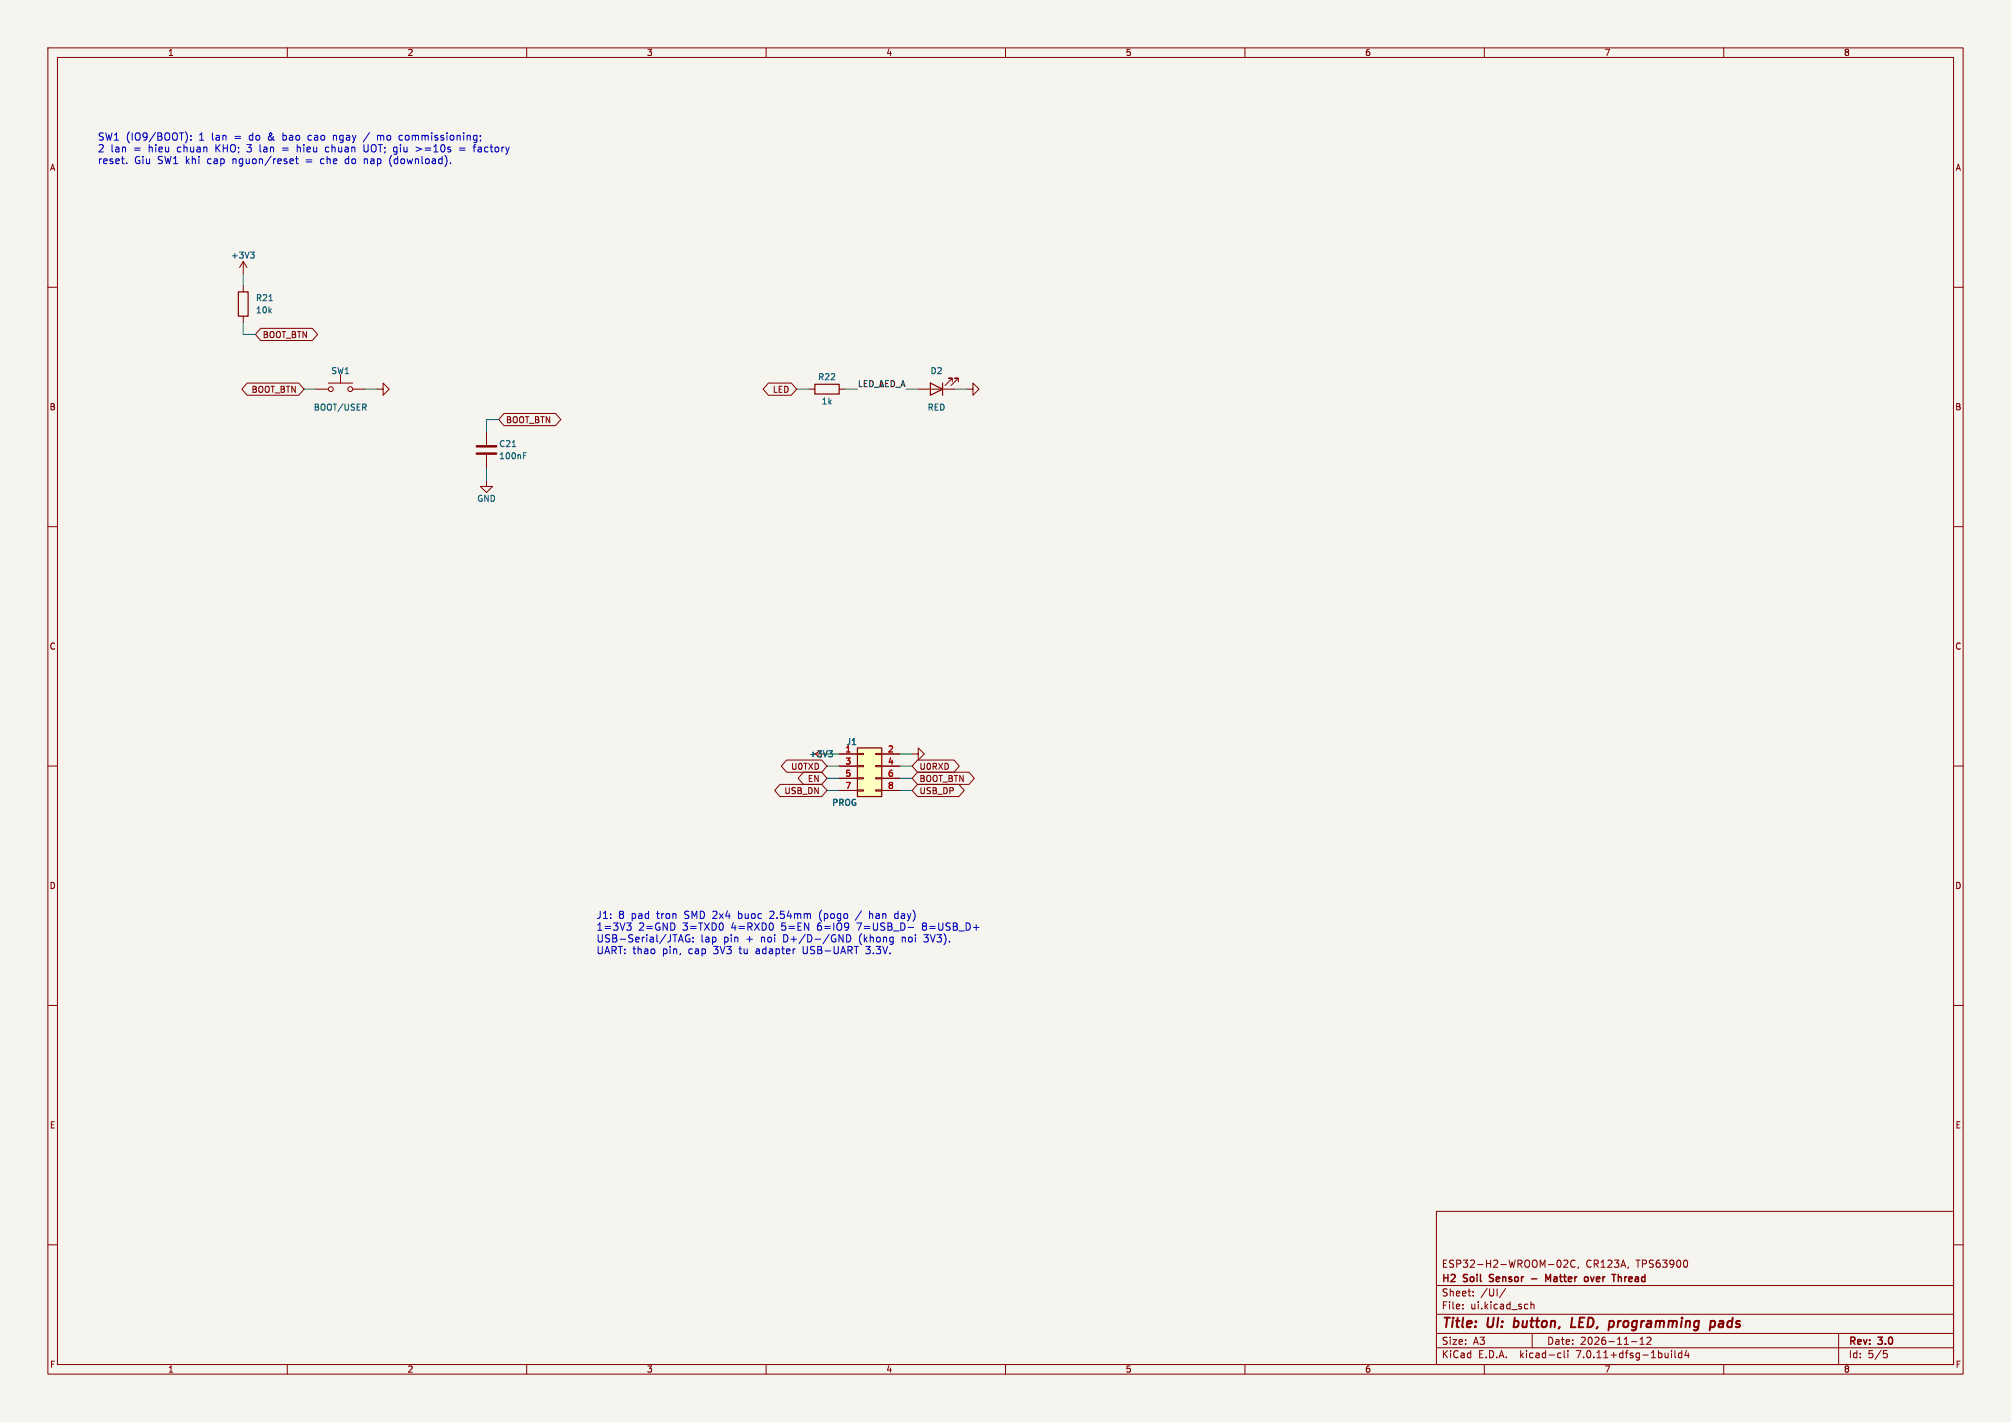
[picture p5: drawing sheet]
(kicad_sch
 (version 20230121)
 (generator eeschema)
 (paper "A3")
 (title_block
  (title "UI: button, LED, programming pads")
  (date "2026-11-12")
  (rev "3.0")
  (company "H2 Soil Sensor - Matter over Thread")
  (comment 1 "ESP32-H2-WROOM-02C, CR123A, TPS63900"))
 (lib_symbols
  (symbol "Connector_Generic:Conn_02x04_Odd_Even"
   (pin_names (offset 1.016) hide) (in_bom yes) (on_board yes)
   (property "Reference" "J" (at 1.27 5.08 0) (effects (font (size 1.27 1.27))))
   (property "Value" "Conn_02x04_Odd_Even" (at 1.27 -7.62 0) (effects (font (size 1.27 1.27))))
   (property "Footprint" "" (at 0 0 0) (effects (font (size 1.27 1.27)) hide))
   (property "Datasheet" "~" (at 0 0 0) (effects (font (size 1.27 1.27)) hide))
   (symbol "Conn_02x04_Odd_Even_1_1"
    (rectangle (start -1.27 -4.953) (end 0 -5.207) (stroke (width 0.1524) (type default)) (fill (type none)))
    (rectangle (start -1.27 -2.413) (end 0 -2.667) (stroke (width 0.1524) (type default)) (fill (type none)))
    (rectangle (start -1.27 0.127) (end 0 -0.127) (stroke (width 0.1524) (type default)) (fill (type none)))
    (rectangle (start -1.27 2.667) (end 0 2.413) (stroke (width 0.1524) (type default)) (fill (type none)))
    (rectangle (start -1.27 3.81) (end 3.81 -6.35) (stroke (width 0.254) (type default)) (fill (type background)))
    (rectangle (start 3.81 -4.953) (end 2.54 -5.207) (stroke (width 0.1524) (type default)) (fill (type none)))
    (rectangle (start 3.81 -2.413) (end 2.54 -2.667) (stroke (width 0.1524) (type default)) (fill (type none)))
    (rectangle (start 3.81 0.127) (end 2.54 -0.127) (stroke (width 0.1524) (type default)) (fill (type none)))
    (rectangle (start 3.81 2.667) (end 2.54 2.413) (stroke (width 0.1524) (type default)) (fill (type none)))
    (pin passive line (at -5.08 2.54 0) (length 3.81) (name "Pin_1" (effects (font (size 1.27 1.27)))) (number "1" (effects (font (size 1.27 1.27)))))
    (pin passive line (at 7.62 2.54 180) (length 3.81) (name "Pin_2" (effects (font (size 1.27 1.27)))) (number "2" (effects (font (size 1.27 1.27)))))
    (pin passive line (at -5.08 0 0) (length 3.81) (name "Pin_3" (effects (font (size 1.27 1.27)))) (number "3" (effects (font (size 1.27 1.27)))))
    (pin passive line (at 7.62 0 180) (length 3.81) (name "Pin_4" (effects (font (size 1.27 1.27)))) (number "4" (effects (font (size 1.27 1.27)))))
    (pin passive line (at -5.08 -2.54 0) (length 3.81) (name "Pin_5" (effects (font (size 1.27 1.27)))) (number "5" (effects (font (size 1.27 1.27)))))
    (pin passive line (at 7.62 -2.54 180) (length 3.81) (name "Pin_6" (effects (font (size 1.27 1.27)))) (number "6" (effects (font (size 1.27 1.27)))))
    (pin passive line (at -5.08 -5.08 0) (length 3.81) (name "Pin_7" (effects (font (size 1.27 1.27)))) (number "7" (effects (font (size 1.27 1.27)))))
    (pin passive line (at 7.62 -5.08 180) (length 3.81) (name "Pin_8" (effects (font (size 1.27 1.27)))) (number "8" (effects (font (size 1.27 1.27)))))))
  (symbol "Device:C"
   (pin_numbers hide)
   (pin_names (offset 0.254)) (in_bom yes) (on_board yes)
   (property "Reference" "C" (at 0.635 2.54 0) (effects (font (size 1.27 1.27)) (justify left)))
   (property "Value" "C" (at 0.635 -2.54 0) (effects (font (size 1.27 1.27)) (justify left)))
   (property "Footprint" "" (at 0.9652 -3.81 0) (effects (font (size 1.27 1.27)) hide))
   (property "Datasheet" "~" (at 0 0 0) (effects (font (size 1.27 1.27)) hide))
   (symbol "C_0_1"
    (polyline (pts (xy -2.032 -0.762) (xy 2.032 -0.762)) (stroke (width 0.508) (type default)) (fill (type none)))
    (polyline (pts (xy -2.032 0.762) (xy 2.032 0.762)) (stroke (width 0.508) (type default)) (fill (type none))))
   (symbol "C_1_1"
    (pin passive line (at 0 3.81 270) (length 2.794) (name "~" (effects (font (size 1.27 1.27)))) (number "1" (effects (font (size 1.27 1.27)))))
    (pin passive line (at 0 -3.81 90) (length 2.794) (name "~" (effects (font (size 1.27 1.27)))) (number "2" (effects (font (size 1.27 1.27)))))))
  (symbol "Device:LED"
   (pin_numbers hide)
   (pin_names (offset 1.016) hide) (in_bom yes) (on_board yes)
   (property "Reference" "D" (at 0 2.54 0) (effects (font (size 1.27 1.27))))
   (property "Value" "LED" (at 0 -2.54 0) (effects (font (size 1.27 1.27))))
   (property "Footprint" "" (at 0 0 0) (effects (font (size 1.27 1.27)) hide))
   (property "Datasheet" "~" (at 0 0 0) (effects (font (size 1.27 1.27)) hide))
   (symbol "LED_0_1"
    (polyline (pts (xy -1.27 -1.27) (xy -1.27 1.27)) (stroke (width 0.254) (type default)) (fill (type none)))
    (polyline (pts (xy -1.27 0) (xy 1.27 0)) (stroke (width 0) (type default)) (fill (type none)))
    (polyline (pts (xy 1.27 -1.27) (xy 1.27 1.27) (xy -1.27 0) (xy 1.27 -1.27)) (stroke (width 0.254) (type default)) (fill (type none)))
    (polyline (pts (xy -3.048 -0.762) (xy -4.572 -2.286) (xy -3.81 -2.286) (xy -4.572 -2.286) (xy -4.572 -1.524)) (stroke (width 0) (type default)) (fill (type none)))
    (polyline (pts (xy -1.778 -0.762) (xy -3.302 -2.286) (xy -2.54 -2.286) (xy -3.302 -2.286) (xy -3.302 -1.524)) (stroke (width 0) (type default)) (fill (type none))))
   (symbol "LED_1_1"
    (pin passive line (at -3.81 0 0) (length 2.54) (name "K" (effects (font (size 1.27 1.27)))) (number "1" (effects (font (size 1.27 1.27)))))
    (pin passive line (at 3.81 0 180) (length 2.54) (name "A" (effects (font (size 1.27 1.27)))) (number "2" (effects (font (size 1.27 1.27)))))))
  (symbol "Device:R"
   (pin_numbers hide)
   (pin_names (offset 0)) (in_bom yes) (on_board yes)
   (property "Reference" "R" (at 2.032 0 90) (effects (font (size 1.27 1.27))))
   (property "Value" "R" (at 0 0 90) (effects (font (size 1.27 1.27))))
   (property "Footprint" "" (at -1.778 0 90) (effects (font (size 1.27 1.27)) hide))
   (property "Datasheet" "~" (at 0 0 0) (effects (font (size 1.27 1.27)) hide))
   (symbol "R_0_1"
    (rectangle (start -1.016 -2.54) (end 1.016 2.54) (stroke (width 0.254) (type default)) (fill (type none))))
   (symbol "R_1_1"
    (pin passive line (at 0 3.81 270) (length 1.27) (name "~" (effects (font (size 1.27 1.27)))) (number "1" (effects (font (size 1.27 1.27)))))
    (pin passive line (at 0 -3.81 90) (length 1.27) (name "~" (effects (font (size 1.27 1.27)))) (number "2" (effects (font (size 1.27 1.27)))))))
  (symbol "Switch:SW_Push"
   (pin_numbers hide)
   (pin_names (offset 1.016) hide) (in_bom yes) (on_board yes)
   (property "Reference" "SW" (at 1.27 2.54 0) (effects (font (size 1.27 1.27)) (justify left)))
   (property "Value" "SW_Push" (at 0 -1.524 0) (effects (font (size 1.27 1.27))))
   (property "Footprint" "" (at 0 5.08 0) (effects (font (size 1.27 1.27)) hide))
   (property "Datasheet" "~" (at 0 5.08 0) (effects (font (size 1.27 1.27)) hide))
   (symbol "SW_Push_0_1"
    (circle (center -2.032 0) (radius 0.508) (stroke (width 0) (type default)) (fill (type none)))
    (polyline (pts (xy 0 1.27) (xy 0 3.048)) (stroke (width 0) (type default)) (fill (type none)))
    (polyline (pts (xy 2.54 1.27) (xy -2.54 1.27)) (stroke (width 0) (type default)) (fill (type none)))
    (circle (center 2.032 0) (radius 0.508) (stroke (width 0) (type default)) (fill (type none)))
    (pin passive line (at -5.08 0 0) (length 2.54) (name "1" (effects (font (size 1.27 1.27)))) (number "1" (effects (font (size 1.27 1.27)))))
    (pin passive line (at 5.08 0 180) (length 2.54) (name "2" (effects (font (size 1.27 1.27)))) (number "2" (effects (font (size 1.27 1.27)))))))
  (symbol "power:+3V3"
   (power)
   (pin_names (offset 0)) (in_bom yes) (on_board yes)
   (property "Reference" "#PWR" (at 0 -3.81 0) (effects (font (size 1.27 1.27)) hide))
   (property "Value" "+3V3" (at 0 3.556 0) (effects (font (size 1.27 1.27))))
   (property "Footprint" "" (at 0 0 0) (effects (font (size 1.27 1.27)) hide))
   (property "Datasheet" "" (at 0 0 0) (effects (font (size 1.27 1.27)) hide))
   (symbol "+3V3_0_1"
    (polyline (pts (xy -0.762 1.27) (xy 0 2.54)) (stroke (width 0) (type default)) (fill (type none)))
    (polyline (pts (xy 0 0) (xy 0 2.54)) (stroke (width 0) (type default)) (fill (type none)))
    (polyline (pts (xy 0 2.54) (xy 0.762 1.27)) (stroke (width 0) (type default)) (fill (type none))))
   (symbol "+3V3_1_1"
    (pin power_in line (at 0 0 90) (length 0)
    hide (name "+3V3" (effects (font (size 1.27 1.27)))) (number "1" (effects (font (size 1.27 1.27)))))))
  (symbol "power:GND"
   (power)
   (pin_names (offset 0)) (in_bom yes) (on_board yes)
   (property "Reference" "#PWR" (at 0 -6.35 0) (effects (font (size 1.27 1.27)) hide))
   (property "Value" "GND" (at 0 -3.81 0) (effects (font (size 1.27 1.27))))
   (property "Footprint" "" (at 0 0 0) (effects (font (size 1.27 1.27)) hide))
   (property "Datasheet" "" (at 0 0 0) (effects (font (size 1.27 1.27)) hide))
   (symbol "GND_0_1"
    (polyline (pts (xy 0 0) (xy 0 -1.27) (xy 1.27 -1.27) (xy 0 -2.54) (xy -1.27 -1.27) (xy 0 -1.27)) (stroke (width 0) (type default)) (fill (type none))))
   (symbol "GND_1_1"
    (pin power_in line (at 0 0 270) (length 0)
    hide (name "GND" (effects (font (size 1.27 1.27)))) (number "1" (effects (font (size 1.27 1.27))))))))
 (symbol
  (lib_id "Switch:SW_Push") (at 71.12 81.28 0) (unit 1) (in_bom yes) (on_board yes) (dnp no)
  (property "Reference" "SW1" (at 71.12 77.47 0) (effects (font (size 1.27 1.27))))
  (property "Value" "BOOT/USER" (at 71.12 85.09 0) (effects (font (size 1.27 1.27))))
  (property "Footprint" "Button_Switch_SMD:SW_Push_1P1T_XKB_TS-1187A" (at 71.12 81.28 0) (effects (font (size 1.27 1.27)) hide))
  (property "Datasheet" "" (at 71.12 81.28 0) (effects (font (size 1.27 1.27)) hide))
  (property "LCSC" "C318884" (at 71.12 81.28 0) (effects (font (size 1.27 1.27)) hide))
  (property "MPN" "TS-1187A-B-A-B" (at 71.12 81.28 0) (effects (font (size 1.27 1.27)) hide))
  (property "Manufacturer" "XKB" (at 71.12 81.28 0) (effects (font (size 1.27 1.27)) hide))
  (property "Note" "IO9: nhan=commissioning/do ngay, 2 lan=hieu chuan kho, 3 lan=uot, giu 10s=factory reset" (at 71.12 81.28 0) (effects (font (size 1.27 1.27)) hide)) (pin "1") (pin "2"))
 (wire (pts (xy 66.04 81.28) (xy 63.5 81.28)) (stroke (width 0) (type default)))
 (global_label "BOOT_BTN"
  (shape bidirectional) (at 63.5 81.28 180) (fields_autoplaced) (effects (font (size 1.27 1.27)) (justify right))
  (property "Intersheetrefs" "${INTERSHEET_REFS}" (at 63.5 81.28 0) (effects (font (size 1.27 1.27)) hide)))
 (wire (pts (xy 76.2 81.28) (xy 78.74 81.28)) (stroke (width 0) (type default)))
 (symbol
  (lib_id "power:GND") (at 78.74 81.28 90) (unit 1) (in_bom yes) (on_board yes) (dnp no)
  (property "Reference" "#PWR049" (at 78.74 81.28 0) (effects (font (size 1.27 1.27)) hide))
  (property "Value" "GND" (at 82.55 81.28 90) (effects (font (size 1.27 1.27)) (justify left) hide))
  (property "Footprint" "" (at 78.74 81.28 0) (effects (font (size 1.27 1.27)) hide))
  (property "Datasheet" "" (at 78.74 81.28 0) (effects (font (size 1.27 1.27)) hide)) (pin "1"))
 (symbol
  (lib_id "Device:R") (at 50.8 63.5 0) (unit 1) (in_bom yes) (on_board yes) (dnp no)
  (property "Reference" "R21" (at 53.34 62.23 0) (effects (font (size 1.27 1.27)) (justify left)))
  (property "Value" "10k" (at 53.34 64.77 0) (effects (font (size 1.27 1.27)) (justify left)))
  (property "Footprint" "Resistor_SMD:R_0603_1608Metric" (at 50.8 63.5 0) (effects (font (size 1.27 1.27)) hide))
  (property "Datasheet" "" (at 50.8 63.5 0) (effects (font (size 1.27 1.27)) hide))
  (property "LCSC" "C25804" (at 50.8 63.5 0) (effects (font (size 1.27 1.27)) hide))
  (property "MPN" "0603WAF1002T5E" (at 50.8 63.5 0) (effects (font (size 1.27 1.27)) hide))
  (property "Manufacturer" "UNI-ROYAL" (at 50.8 63.5 0) (effects (font (size 1.27 1.27)) hide))
  (property "Note" "Keo len (strapping IO9 = 1 -> SPI boot)" (at 50.8 63.5 0) (effects (font (size 1.27 1.27)) hide)) (pin "1") (pin "2"))
 (wire (pts (xy 50.8 59.69) (xy 50.8 57.15)) (stroke (width 0) (type default)))
 (symbol
  (lib_id "power:+3V3") (at 50.8 57.15 0) (unit 1) (in_bom yes) (on_board yes) (dnp no)
  (property "Reference" "#PWR050" (at 50.8 57.15 0) (effects (font (size 1.27 1.27)) hide))
  (property "Value" "+3V3" (at 50.8 53.34 0) (effects (font (size 1.27 1.27))))
  (property "Footprint" "" (at 50.8 57.15 0) (effects (font (size 1.27 1.27)) hide))
  (property "Datasheet" "" (at 50.8 57.15 0) (effects (font (size 1.27 1.27)) hide)) (pin "1"))
 (wire (pts (xy 50.8 67.31) (xy 50.8 69.85)) (stroke (width 0) (type default)))
 (wire (pts (xy 50.8 69.85) (xy 53.34 69.85)) (stroke (width 0) (type default)))
 (global_label "BOOT_BTN"
  (shape bidirectional) (at 53.34 69.85 0) (fields_autoplaced) (effects (font (size 1.27 1.27)) (justify left))
  (property "Intersheetrefs" "${INTERSHEET_REFS}" (at 53.34 69.85 0) (effects (font (size 1.27 1.27)) hide)))
 (symbol
  (lib_id "Device:C") (at 101.6 93.98 0) (unit 1) (in_bom yes) (on_board yes) (dnp no)
  (property "Reference" "C21" (at 104.14 92.71 0) (effects (font (size 1.27 1.27)) (justify left)))
  (property "Value" "100nF" (at 104.14 95.25 0) (effects (font (size 1.27 1.27)) (justify left)))
  (property "Footprint" "Capacitor_SMD:C_0603_1608Metric" (at 101.6 93.98 0) (effects (font (size 1.27 1.27)) hide))
  (property "Datasheet" "" (at 101.6 93.98 0) (effects (font (size 1.27 1.27)) hide))
  (property "LCSC" "C14663" (at 101.6 93.98 0) (effects (font (size 1.27 1.27)) hide))
  (property "MPN" "CC0603KRX7R9BB104" (at 101.6 93.98 0) (effects (font (size 1.27 1.27)) hide))
  (property "Manufacturer" "YAGEO" (at 101.6 93.98 0) (effects (font (size 1.27 1.27)) hide))
  (property "Note" "Chong doi phim" (at 101.6 93.98 0) (effects (font (size 1.27 1.27)) hide)) (pin "1") (pin "2"))
 (wire (pts (xy 101.6 90.17) (xy 101.6 87.63)) (stroke (width 0) (type default)))
 (wire (pts (xy 101.6 87.63) (xy 104.14 87.63)) (stroke (width 0) (type default)))
 (global_label "BOOT_BTN"
  (shape bidirectional) (at 104.14 87.63 0) (fields_autoplaced) (effects (font (size 1.27 1.27)) (justify left))
  (property "Intersheetrefs" "${INTERSHEET_REFS}" (at 104.14 87.63 0) (effects (font (size 1.27 1.27)) hide)))
 (wire (pts (xy 101.6 97.79) (xy 101.6 100.33)) (stroke (width 0) (type default)))
 (symbol
  (lib_id "power:GND") (at 101.6 100.33 0) (unit 1) (in_bom yes) (on_board yes) (dnp no)
  (property "Reference" "#PWR051" (at 101.6 100.33 0) (effects (font (size 1.27 1.27)) hide))
  (property "Value" "GND" (at 101.6 104.14 0) (effects (font (size 1.27 1.27))))
  (property "Footprint" "" (at 101.6 100.33 0) (effects (font (size 1.27 1.27)) hide))
  (property "Datasheet" "" (at 101.6 100.33 0) (effects (font (size 1.27 1.27)) hide)) (pin "1"))
 (symbol
  (lib_id "Device:LED") (at 195.58 81.28 180) (unit 1) (in_bom yes) (on_board yes) (dnp no)
  (property "Reference" "D2" (at 195.58 77.47 0) (effects (font (size 1.27 1.27))))
  (property "Value" "RED" (at 195.58 85.09 0) (effects (font (size 1.27 1.27))))
  (property "Footprint" "LED_SMD:LED_0603_1608Metric" (at 195.58 81.28 0) (effects (font (size 1.27 1.27)) hide))
  (property "Datasheet" "" (at 195.58 81.28 0) (effects (font (size 1.27 1.27)) hide))
  (property "LCSC" "C2286" (at 195.58 81.28 0) (effects (font (size 1.27 1.27)) hide))
  (property "MPN" "KT-0603R" (at 195.58 81.28 0) (effects (font (size 1.27 1.27)) hide))
  (property "Manufacturer" "Hubei KENTO" (at 195.58 81.28 0) (effects (font (size 1.27 1.27)) hide))
  (property "Note" "LED trang thai (chi nhay khi can)" (at 195.58 81.28 0) (effects (font (size 1.27 1.27)) hide)) (pin "1") (pin "2"))
 (wire (pts (xy 199.39 81.28) (xy 201.93 81.28)) (stroke (width 0) (type default)))
 (symbol
  (lib_id "power:GND") (at 201.93 81.28 90) (unit 1) (in_bom yes) (on_board yes) (dnp no)
  (property "Reference" "#PWR052" (at 201.93 81.28 0) (effects (font (size 1.27 1.27)) hide))
  (property "Value" "GND" (at 205.74 81.28 90) (effects (font (size 1.27 1.27)) (justify left) hide))
  (property "Footprint" "" (at 201.93 81.28 0) (effects (font (size 1.27 1.27)) hide))
  (property "Datasheet" "" (at 201.93 81.28 0) (effects (font (size 1.27 1.27)) hide)) (pin "1"))
 (wire (pts (xy 191.77 81.28) (xy 189.23 81.28)) (stroke (width 0) (type default)))
 (label "LED_A" (at 189.23 81.28 180) (fields_autoplaced) (effects (font (size 1.27 1.27)) (justify right bottom)))
 (symbol
  (lib_id "Device:R") (at 172.72 81.28 90) (unit 1) (in_bom yes) (on_board yes) (dnp no)
  (property "Reference" "R22" (at 172.72 78.74 90) (effects (font (size 1.27 1.27))))
  (property "Value" "1k" (at 172.72 83.82 90) (effects (font (size 1.27 1.27))))
  (property "Footprint" "Resistor_SMD:R_0603_1608Metric" (at 172.72 81.28 0) (effects (font (size 1.27 1.27)) hide))
  (property "Datasheet" "" (at 172.72 81.28 0) (effects (font (size 1.27 1.27)) hide))
  (property "LCSC" "C21190" (at 172.72 81.28 0) (effects (font (size 1.27 1.27)) hide))
  (property "MPN" "0603WAF1001T5E" (at 172.72 81.28 0) (effects (font (size 1.27 1.27)) hide))
  (property "Manufacturer" "UNI-ROYAL" (at 172.72 81.28 0) (effects (font (size 1.27 1.27)) hide))
  (property "Note" "~1.5 mA" (at 172.72 81.28 0) (effects (font (size 1.27 1.27)) hide)) (pin "1") (pin "2"))
 (wire (pts (xy 168.91 81.28) (xy 166.37 81.28)) (stroke (width 0) (type default)))
 (global_label "LED"
  (shape bidirectional) (at 166.37 81.28 180) (fields_autoplaced) (effects (font (size 1.27 1.27)) (justify right))
  (property "Intersheetrefs" "${INTERSHEET_REFS}" (at 166.37 81.28 0) (effects (font (size 1.27 1.27)) hide)))
 (wire (pts (xy 176.53 81.28) (xy 179.07 81.28)) (stroke (width 0) (type default)))
 (label "LED_A" (at 179.07 81.28 0) (fields_autoplaced) (effects (font (size 1.27 1.27)) (justify left bottom)))
 (symbol
  (lib_id "Connector_Generic:Conn_02x04_Odd_Even") (at 180.34 160.02 0) (unit 1) (in_bom yes) (on_board yes) (dnp no)
  (property "Reference" "J1" (at 179.07 154.94 0) (effects (font (size 1.27 1.27)) (justify right)))
  (property "Value" "PROG" (at 179.07 167.64 0) (effects (font (size 1.27 1.27)) (justify right)))
  (property "Footprint" "h2soil:ProgPads_2x04_P2.54mm_D1.5mm" (at 180.34 160.02 0) (effects (font (size 1.27 1.27)) hide))
  (property "Datasheet" "" (at 180.34 160.02 0) (effects (font (size 1.27 1.27)) hide))
  (property "Note" "8 pad tron SMD (pogo 2.54mm / han day): UART0 + USB Serial/JTAG" (at 180.34 160.02 0) (effects (font (size 1.27 1.27)) hide)) (pin "1") (pin "2") (pin "3") (pin "4") (pin "5") (pin "6") (pin "7") (pin "8"))
 (wire (pts (xy 175.26 157.48) (xy 172.72 157.48)) (stroke (width 0) (type default)))
 (symbol
  (lib_id "power:+3V3") (at 172.72 157.48 90) (unit 1) (in_bom yes) (on_board yes) (dnp no)
  (property "Reference" "#PWR053" (at 172.72 157.48 0) (effects (font (size 1.27 1.27)) hide))
  (property "Value" "+3V3" (at 168.91 157.48 90) (effects (font (size 1.27 1.27)) (justify right)))
  (property "Footprint" "" (at 172.72 157.48 0) (effects (font (size 1.27 1.27)) hide))
  (property "Datasheet" "" (at 172.72 157.48 0) (effects (font (size 1.27 1.27)) hide)) (pin "1"))
 (wire (pts (xy 187.96 157.48) (xy 190.5 157.48)) (stroke (width 0) (type default)))
 (symbol
  (lib_id "power:GND") (at 190.5 157.48 90) (unit 1) (in_bom yes) (on_board yes) (dnp no)
  (property "Reference" "#PWR054" (at 190.5 157.48 0) (effects (font (size 1.27 1.27)) hide))
  (property "Value" "GND" (at 194.31 157.48 90) (effects (font (size 1.27 1.27)) (justify left) hide))
  (property "Footprint" "" (at 190.5 157.48 0) (effects (font (size 1.27 1.27)) hide))
  (property "Datasheet" "" (at 190.5 157.48 0) (effects (font (size 1.27 1.27)) hide)) (pin "1"))
 (wire (pts (xy 175.26 160.02) (xy 172.72 160.02)) (stroke (width 0) (type default)))
 (global_label "U0TXD"
  (shape bidirectional) (at 172.72 160.02 180) (fields_autoplaced) (effects (font (size 1.27 1.27)) (justify right))
  (property "Intersheetrefs" "${INTERSHEET_REFS}" (at 172.72 160.02 0) (effects (font (size 1.27 1.27)) hide)))
 (wire (pts (xy 187.96 160.02) (xy 190.5 160.02)) (stroke (width 0) (type default)))
 (global_label "U0RXD"
  (shape bidirectional) (at 190.5 160.02 0) (fields_autoplaced) (effects (font (size 1.27 1.27)) (justify left))
  (property "Intersheetrefs" "${INTERSHEET_REFS}" (at 190.5 160.02 0) (effects (font (size 1.27 1.27)) hide)))
 (wire (pts (xy 175.26 162.56) (xy 172.72 162.56)) (stroke (width 0) (type default)))
 (global_label "EN"
  (shape bidirectional) (at 172.72 162.56 180) (fields_autoplaced) (effects (font (size 1.27 1.27)) (justify right))
  (property "Intersheetrefs" "${INTERSHEET_REFS}" (at 172.72 162.56 0) (effects (font (size 1.27 1.27)) hide)))
 (wire (pts (xy 187.96 162.56) (xy 190.5 162.56)) (stroke (width 0) (type default)))
 (global_label "BOOT_BTN"
  (shape bidirectional) (at 190.5 162.56 0) (fields_autoplaced) (effects (font (size 1.27 1.27)) (justify left))
  (property "Intersheetrefs" "${INTERSHEET_REFS}" (at 190.5 162.56 0) (effects (font (size 1.27 1.27)) hide)))
 (wire (pts (xy 175.26 165.1) (xy 172.72 165.1)) (stroke (width 0) (type default)))
 (global_label "USB_DN"
  (shape bidirectional) (at 172.72 165.1 180) (fields_autoplaced) (effects (font (size 1.27 1.27)) (justify right))
  (property "Intersheetrefs" "${INTERSHEET_REFS}" (at 172.72 165.1 0) (effects (font (size 1.27 1.27)) hide)))
 (wire (pts (xy 187.96 165.1) (xy 190.5 165.1)) (stroke (width 0) (type default)))
 (global_label "USB_DP"
  (shape bidirectional) (at 190.5 165.1 0) (fields_autoplaced) (effects (font (size 1.27 1.27)) (justify left))
  (property "Intersheetrefs" "${INTERSHEET_REFS}" (at 190.5 165.1 0) (effects (font (size 1.27 1.27)) hide)))
 (text "SW1 (IO9/BOOT): 1 lan = do & bao cao ngay / mo commissioning;\n2 lan = hieu chuan KHO; 3 lan = hieu chuan UOT; giu >=10s = factory\nreset. Giu SW1 khi cap nguon/reset = che do nap (download)." (at 20.32 27.94 0) (effects (font (size 1.524 1.524)) (justify left top)))
 (text "J1: 8 pad tron SMD 2x4 buoc 2.54mm (pogo / han day)\n1=3V3 2=GND 3=TXD0 4=RXD0 5=EN 6=IO9 7=USB_D- 8=USB_D+\nUSB-Serial/JTAG: lap pin + noi D+/D-/GND (khong noi 3V3).\nUART: thao pin, cap 3V3 tu adapter USB-UART 3.3V." (at 124.46 190.5 0) (effects (font (size 1.524 1.524)) (justify left top))))
